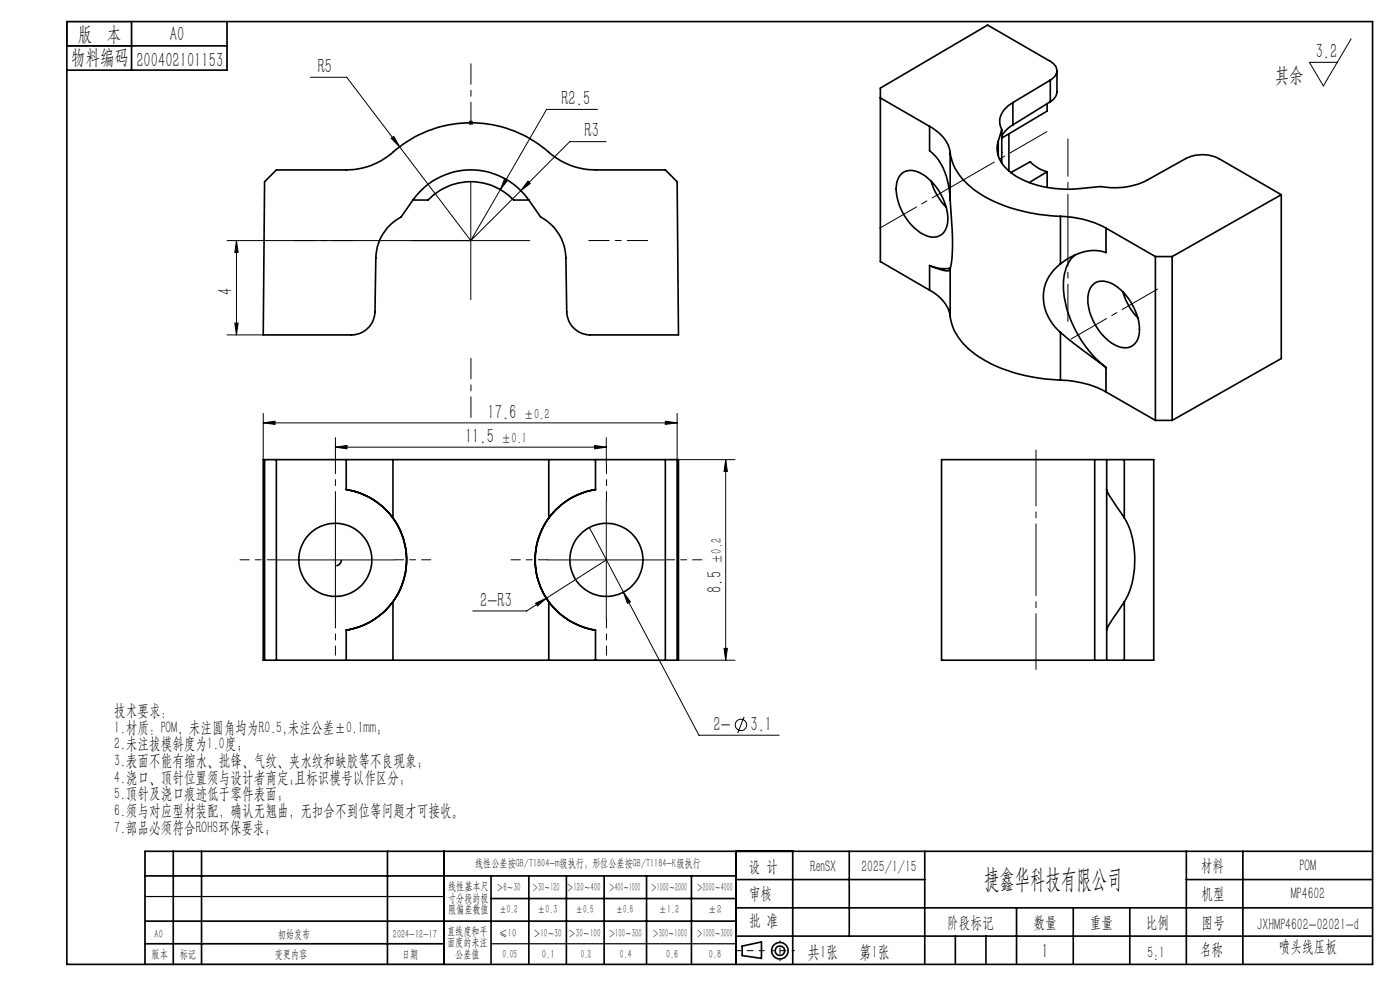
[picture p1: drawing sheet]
<svg xmlns="http://www.w3.org/2000/svg" width="297mm" height="210mm" viewBox="0 0 297 210" stroke-linecap="round" stroke-linejoin="round" font-family="sans-serif">
<g fill="none" stroke="#000" stroke-width=".21">
<path d="M65.9 16.4h7.7l26.3 34.6M286.6 8.2l-5.9 10-2.9-5h5.9M83 29.3l.5-.4 1.3 2.2zM99.4 26.1h1M99.5 25.7l.8 .7M99.9 25.5v1.1M99.9 38.6v25M100.3 25.7l-.8 .7M107.1 37.9l.6 .3-1.5 2zM112 38.4l.5 .5-2 1.6zM126.8 23.2h-10.8l-9.8 17M128.6 30h-7.7l-21 21"/>
<path d="M50.2 51l.3 2.5h-.7zM50.2 51v20M106.2 40.2l-6.3 10.8M112.4 51h-64.2M48.2 71h7.6M49.8 68.5h.7l-.3 2.5zM55.8 89.7l2.5-.3v.6zM55.8 87.7v9.8M55.8 89.7h87.9M71.2 94.9l2.4-.4v.7zM71.2 92.8v5.7M71.2 94.9h57.4"/>
<path d="M126.2 94.5l2.4 .4-2.4 .3zM128.6 92.8v5.7M141.1 89.4l2.6 .3-2.6 .3zM143.7 87.7v9.8h12.2M154 97.5l.3 2.5h-.7zM154 97.5v42.5M58.6 118.8h25M71.2 106.2v25.1M116.1 118.8h25M125 111.9l23.3 44.1h17M128.6 106.2v25.1M128.6 118.8l-12.7 8.1"/>
<path d="M113.6 127.9l2.3-1-1.9 1.6zM115.9 126.9l-4.2 2.7h-11.4M132.3 125.6l1.4 2.1-.6 .3zM153.6 137.5h.7l-.3 2.5zM143.7 140h12.2M157.9 152l-1.4 3.5"/>
<circle cx="157.2" cy="153.8" r="1.21"/>
</g>
<g fill="none" stroke="#000" stroke-width=".35">
<path d="M14.2 4.6h277v200h-277zM14.2 9.7h34M27.9 4.6v10.3M48.2 4.6v10.3h-34M222.8 17a2.12 2.12 0 0 0 1.4-2 2.12 2.12 0 0 0-1.5-2l-13.2-7.7-22.7 13.4v36.8l10.4 6.1M222.8 17l-7.9 4.8M222.8 17v4.6M224.2 15v4.5a2.62 2.62 0 0 1-1.4 2.1M186.8 20.8l10.4 6M191.3 36.8a3.7 3.7 0 0 1 4.6 .3 11.9 11.9 0 0 1 5.1 10.3 3.1 3.1 0 0 1-4.7 2.5 11.5 11.5 0 0 1-6.1-11l.5-1.4zM197.2 26.8a7.8 7.8 0 0 1 4.4 5.6M197.2 26.8v5.2a11.7 11.7 0 0 1 4.1 7.9l.3 2.6"/>
<path d="M197.6 38.4v.1a12.9 12.9 0 0 0 3.1 5.4M201.6 32.4a12.3 12.3 0 0 0 6 8.5 33.9 33.9 0 0 0 17.4 5M201.6 32.4v10.1M211.8 30a5.9 5.9 0 0 0 2.5 6.5 20.9 20.9 0 0 0 14.8 3.5l4.4-.4a15.4 15.4 0 0 0 9.9-1.4l8.2-4.6a7.8 7.8 0 0 1 7 0l13.2 7.7M211.8 30v3M212.5 27.5l-.7 2.5M212.5 27.5v7.1M214 28.4v7.9M214.9 21.8a4.5 4.5 0 0 0-2.7 5l.3 .7M214.9 26.5a7.1 7.1 0 0 0-2.4 2.3M214.9 21.8v4.7M222.1 22v1.6l-9.6 5.7"/>
<path d="M222.1 36.4a7.4 7.4 0 0 1-3.6-2.1l-4 2.3M222.1 36.4v3.3M222.1 36.4l-3.8 2.3M222.8 21.6l-7.9 4.9M87.6 42.4l-2.5 3.6a10 10 0 0 0-5.4 8.7l-.1 11.4a5.1 5.1 0 0 1-5.1 4.9h-18.7l.3-32.4 2.5-2.6h14.8a15 15 0 0 0 10.7-4.3 25.1 25.1 0 0 1 32.9 1.1 14.8 14.8 0 0 0 9.3 3.2h14.8l2.6 2.6 .2 32.4h-18.7a5.1 5.1 0 0 1-5-4.9l-.1-11.4a10 10 0 0 0-5.4-8.7l-2.5-3.6M87.6 42.4a15 15 0 0 1 24.6 0M87.6 42.4h3.2a12.6 12.6 0 0 1 18.2 0h3.2M197.2 56.3l1 .4a6.2 6.2 0 0 0 3.1 .7l.3-.4M197.2 56.3a7.4 7.4 0 0 0 4.4 .6M197.2 56.3v5.3M201.6 42.5l.2 3.2a36.9 36.9 0 0 1-.2 11.3M201.6 57v10.1"/>
<path d="M225 45.9a21.3 21.3 0 0 1 9.6 2.5M225 56a9 9 0 0 0-.6 13.9l.6 .6M225 45.9v10.1M228.1 54a8.1 8.1 0 0 0-2.5 7.2 24.1 24.1 0 0 0 9 16.8M234.6 48.4v5.2a10.2 10.2 0 0 0-9.6 2.4M234.6 48.4l10.5 6M245.1 54.4h3.6M245.1 54.4v34.8M248.7 54.4v34.8M271.8 41.3l-23.1 13.1M271.8 41.3v34.8l-23.1 13.1M197.2 61.6a7.8 7.8 0 0 1 4.4 5.5"/>
<path d="M201.6 67.1a12.7 12.7 0 0 0 6.6 8.9 34.7 34.7 0 0 0 16.8 4.6M225 70.5l3.1 2.6 6.5 4.9M225 70.5v10.1M231.7 60.6a3.3 3.3 0 0 1 4.3-.4 11.9 11.9 0 0 1 5.7 10.5 3.1 3.1 0 0 1-5 2.6 11.6 11.6 0 0 1-5.8-10.8l.2-1.1zM234.6 78v5.1M238.2 61.9v.1a13.3 13.3 0 0 0 3.2 5.4M56.1 97.5v42.5M58.6 97.5v42.5M73.4 97.5h10M73.4 97.5v6.3M73.4 97.5h-17.6v42.5h17.6M83.4 97.5h33"/>
<path d="M83.4 97.5v12.3M116.4 97.5h9.9M116.4 97.5v12.3M126.3 97.5v6.3M126.3 97.5h17.6v42.5h-17.6M141.1 97.5v42.5M143.7 97.5v42.5M225 80.6a21.3 21.3 0 0 1 9.6 2.5M232.2 97.5v42.5M234.6 83.1l10.5 6.1M234.8 97.5h3.7M234.8 97.5h-35.1v42.5h35.1"/>
<path d="M234.8 97.5v42.5M238.5 97.5h6.3v42.5h-6.3M238.5 97.5v12.3M245.1 89.2h3.6M72.4 118.8a1.26 1.26 0 0 1-1.1 1.2M73.4 103.8a15.1 15.1 0 0 1 12.8 15 15.1 15.1 0 0 1-12.8 14.9M73.4 103.8a15.1 15.1 0 0 1 10 6M83.4 109.8a15 15 0 0 1 0 17.9M116.4 109.8a15 15 0 0 0 0 17.9M126.3 103.8a15.1 15.1 0 0 0-12.7 15 15.1 15.1 0 0 0 12.7 14.9M126.3 103.8a15.1 15.1 0 0 0-9.9 6M234.8 103.8a6.9 6.9 0 0 0 1.5 2.7l2.2 3.3"/>
<path d="M238.5 109.8a19 19 0 0 1 1.9 12.9l-.8 2.9-1.1 2.1M73.4 133.7v6.3M83.4 127.7a15 15 0 0 1-10 6M83.4 127.7v12.3M116.4 127.7a15.1 15.1 0 0 0 9.9 6M116.4 127.7v12.3M126.3 133.7v6.3M238.5 127.7l-3 4.5-.7 1.5M238.5 127.7v12.3M73.4 140h10M83.4 140h33M116.4 140h9.9"/>
<path d="M234.8 140h3.7M30.8 195.4h125.4M30.8 185.8h125.4M36.8 180.6v24M42.8 180.6v24M82.2 180.6v24M94.2 180.6v24M104.2 185.8v18.8M104.2 190.6h52M112.2 185.8v18.8M120.2 185.8v18.8M128.2 185.8v18.8"/>
<path d="M137.2 185.8v18.8M146.7 185.8v18.8M156.2 180.6v24M156.2 186.6h40M156.2 198.6h135M156.2 192.6h135M168.2 180.6v24M180.2 180.6v18M196.2 180.6v24M202.7 198.6v6M209.2 198.6v6M215.7 192.6v12"/>
<path d="M227.7 192.6v12M239.7 192.6v12M251.7 186.6h39.5M251.7 180.6v24M263.7 180.6v24M291.2 180.6h-260.4v24M30.8 200.2h63.4M157.4 200.7l4.1-.9v3.5l-4.1-.6z"/>
<circle cx="71.1" cy="118.8" r="7.7"/>
<circle cx="128.6" cy="118.8" r="7.7"/>
<circle cx="165.5" cy="201.7" r="1.74"/>
<circle cx="165.5" cy="201.7" r="1"/>
</g>
<path d="M58.7 118.7h-7.8M71.2 106.2v-7.7M83.7 118.7h7.7M116.2 118.7h-7.8M128.7 106.2v-7.7M141.2 118.7h7.7M71.2 131.2v7.8M128.7 131.2v7.8" fill="none" stroke="#000" stroke-width=".21" stroke-dasharray="15.2 1.3 1.3 1.3" stroke-dashoffset="13.3"/>
<path d="M99.9 26v-12.5M74.9 51h-12.5M124.9 51h12.5M99.9 76v12.5" fill="none" stroke="#000" stroke-width=".21" stroke-dasharray="15.2 1.3 1.3 1.3" stroke-dashoffset="10.9"/>
<path d="M219.8 95.5v46.5" fill="none" stroke="#000" stroke-width=".21" stroke-dasharray="15.2 1.3 1.3 1.3" stroke-dashoffset="3.4"/>
<path d="M186.6 48.4l35.5-20.5" fill="none" stroke="#000" stroke-width=".21" stroke-dasharray="15.2 1.3 1.3 1.3" stroke-dashoffset="6.2"/>
<path d="M226.5 29.5v38.7" fill="none" stroke="#000" stroke-width=".21" stroke-dasharray="15.2 1.3 1.3 1.3" stroke-dashoffset="7.3"/>
<path d="M227.2 71.9l18.4-10.6" fill="none" stroke="#000" stroke-width=".21" stroke-dasharray="15.2 1.3 1.3 1.3" stroke-dashoffset="6.6"/>
<path d="M162.1 201.7h-6" fill="none" stroke="#000" stroke-width=".21" stroke-dasharray="15.2 1.3 1.3 1.3" stroke-dashoffset="14.1"/>
<path d="M168.5 201.7h-4.8" fill="none" stroke="#000" stroke-width=".21" stroke-dasharray="15.2 1.3 1.3 1.3" stroke-dashoffset="14.7"/>
<path d="M165.5 199.6v4.2" fill="none" stroke="#000" stroke-width=".21" stroke-dasharray="15.2 1.3 1.3 1.3" stroke-dashoffset="15"/>
<path d="M14.2 4.6h13.7v5.1h-13.7zM30.8 190.2h63.4M30.8 204.6h63.4M104.2 200.2h52" fill="none" stroke="#000" stroke-width=".25"/>
<g fill="#000">
<path d="M55.8 89.7l2.5-.3v.6zM141.1 89.4l2.6 .3-2.6 .3zM71.2 94.9l2.4-.4v.7zM126.2 94.5l2.4 .4-2.4 .3zM132.3 125.6l.8 2.4 .6-.3zM113.6 127.9l.4 .6 1.9-1.6zM107.1 37.9l-.9 2.3 1.5-2zM112 38.4l-1.5 2.1 2-1.6zM83 29.3l1.8 1.8-1.3-2.2z"/>
<path d="M154 97.5l.3 2.5h-.7zM153.6 137.5h.7l-.3 2.5zM50.2 51l.3 2.5h-.7zM49.8 68.5h.7l-.3 2.5z"/>
</g>
<text font-size="5.6" x="208.8" y="188.3">捷鑫华科技有限公司</text>
<g font-size="4.4">
<text x="16.5" y="8.6">版 本</text>
<text x="36.1" y="8.6">A0</text>
<text x="15.1" y="13.7">物料编码</text>
<text x="28.9" y="14.2">200402101153</text>
<text x="67.4" y="15.5">R5</text>
<text x="270.5" y="17.3">其余</text>
<text x="279.1" y="12.3">3.2</text>
<text x="119.1" y="22.3">R2.5</text>
<text x="124" y="29.2">R3</text>
<text x="49.3" y="62.5" transform="rotate(-90 49.3 62.5)">4</text>
<text x="103.5" y="88.8">17.6</text>
<text x="98.7" y="94">11.5</text>
<text x="153.1" y="125.7" transform="rotate(-90 153.1 125.7)">8.5</text>
<text x="101.8" y="128.7">2-R3</text>
<text x="151.4" y="155.1">2-</text>
<text x="159.2" y="155.1">3.1</text>
<text x="221" y="203.2">1</text>
</g>
<g font-size="3.8">
<text x="171.3" y="203.2">共1张</text>
<text x="182.3" y="203.2">第1张</text>
</g>
<g font-size="3.5">
<text x="24.2" y="151.9">技术要求:</text>
<text x="24.2" y="155.4">1.材质：POM，未注圆角均为R0.5,未注公差±0.1mm；</text>
<text x="24.2" y="159">2.未注拔模斜度为1.0度；</text>
<text x="24.2" y="162.5">3.表面不能有缩水、批锋、气纹、夹水纹和缺胶等不良现象；</text>
<text x="24.2" y="166">4.浇口、顶针位置须与设计者商定;且标识模号以作区分；</text>
<text x="24.2" y="169.6">5.顶针及浇口痕迹低于零件表面;</text>
<text x="24.2" y="173.1">6.须与对应型材装配，确认无翘曲，无扣合不到位等问题才可接收。</text>
<text x="24.2" y="176.6">7.部品必须符合ROHS环保要求；</text>
<text x="158.9" y="184.9">设 计</text>
<text x="171.9" y="184.9">RenSX</text>
<text x="182.7" y="184.9">2025/1/15</text>
<text x="254.7" y="184.7">材料</text>
<text x="275.7" y="184.7">POM</text>
<text x="158.9" y="190.8">审核</text>
<text x="254.9" y="190.7">机型</text>
<text x="273.8" y="190.8">MP4602</text>
<text x="158.9" y="196.5">批 准</text>
<text x="200.9" y="196.9">阶段标记</text>
<text x="219.3" y="196.9">数量</text>
<text x="231.2" y="196.9">重量</text>
<text x="243.1" y="196.9">比例</text>
<text x="254.9" y="196.9">图号</text>
<text x="266.7" y="197.3">JXHMP4602-02021-d</text>
<text x="243.4" y="203.2">5:1</text>
<text x="254.5" y="202.5">名称</text>
<text x="271.3" y="201.8">喷头线压板</text>
</g>
<g font-size="3.1">
<text x="111.1" y="88.8">±0.2</text>
<text x="106.3" y="94">±0.1</text>
<text x="153.1" y="119.6" transform="rotate(-90 153.1 119.6)">±0.2</text>
</g>
<g font-size="2.5">
<text x="100.8" y="184">线性公差按GB/T1804-m级执行；形位公差按GB/T1184-K级执行</text>
<text x="95.1" y="188.8">线性基本尺</text>
<text x="95.1" y="191.3">寸分段的极</text>
<text x="105.3" y="189.1">＞6～30</text>
<text x="112.9" y="189.1">＞30～120</text>
<text x="120.2" y="188.9">＞120～400</text>
<text x="129.2" y="188.9">＞400～1000</text>
<text x="138.1" y="189.1">＞1000～2000</text>
<text x="147.8" y="189.1">＞2000～4000</text>
<text x="95.1" y="193.8">限偏差数值</text>
<text x="105.9" y="193.8">±0.2</text>
<text x="114.1" y="193.8">±0.3</text>
<text x="122.2" y="193.8">±0.5</text>
<text x="130.7" y="193.8">±0.8</text>
<text x="139.8" y="193.8">±1.2</text>
<text x="150.2" y="193.8">±2</text>
<text x="32.2" y="203.2">版本</text>
<text x="32.8" y="198.9">A0</text>
<text x="38.1" y="203.2">标记</text>
<text x="58.3" y="203.2">变更内容</text>
<text x="58.9" y="198.9">初始发布</text>
<text x="83.4" y="198.9">2024-12-17</text>
<text x="85.3" y="203.2">日期</text>
<text x="94.8" y="198.3">直线度和平</text>
<text x="94.8" y="200.7">面度的未注</text>
<text x="96.6" y="203.2">公差值</text>
<text x="105.9" y="198.7">≤10</text>
<text x="106.6" y="203.2">0.05</text>
<text x="113.2" y="198.7">＞10～30</text>
<text x="115" y="203.2">0.1</text>
<text x="120.6" y="198.7">＞30～100</text>
<text x="123.2" y="203.2">0.2</text>
<text x="129.1" y="198.7">＞100～300</text>
<text x="131.5" y="203.2">0.4</text>
<text x="138.4" y="198.7">＞300～1000</text>
<text x="141.3" y="203.2">0.6</text>
<text x="147.8" y="198.7">＞1000～3000</text>
<text x="150.4" y="203.2">0.8</text>
</g>
</svg>
